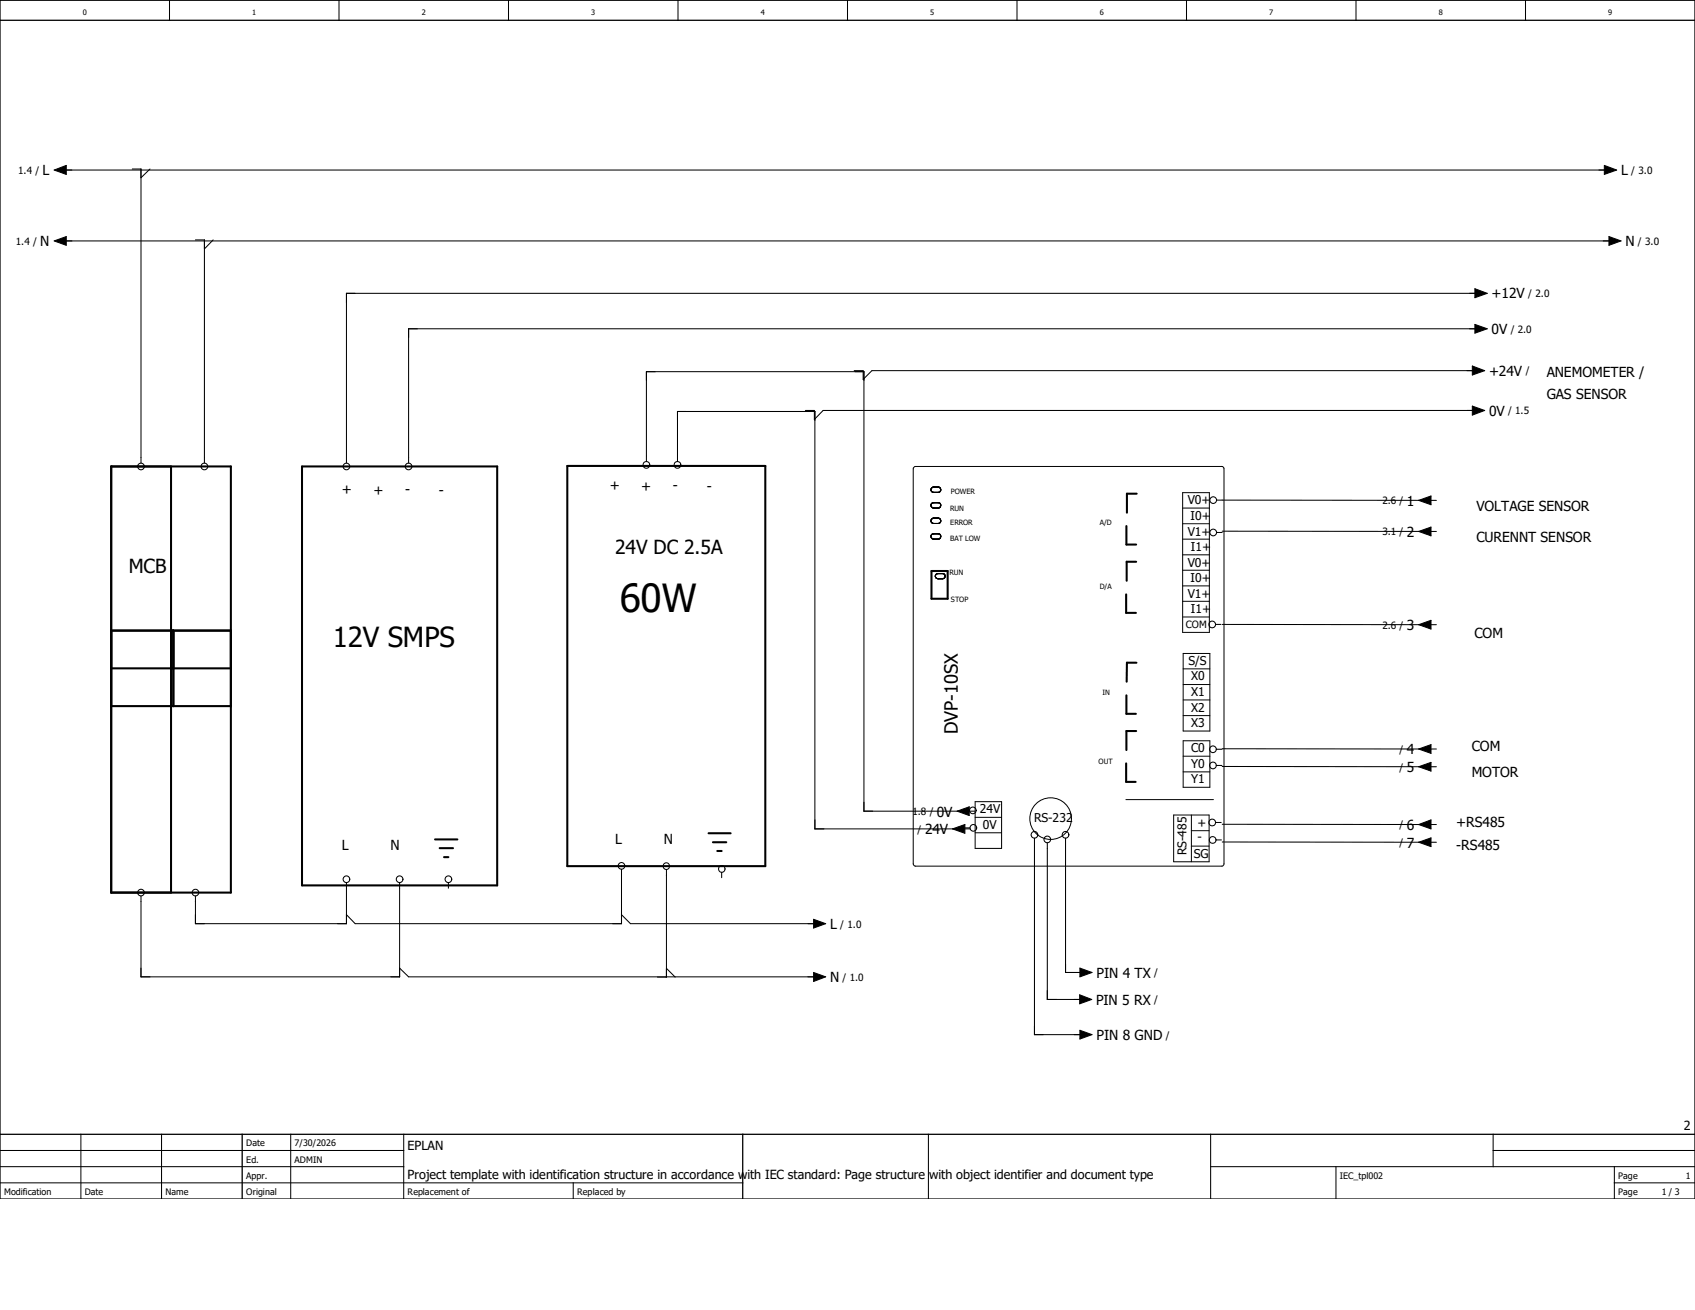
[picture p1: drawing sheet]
<svg xmlns="http://www.w3.org/2000/svg" width="279mm" height="216mm" viewBox="0 0 279 216" stroke-linecap="round" stroke-linejoin="round" font-family="sans-serif">
<path d="M197.7 0l-197.7 197.6M0 169.2l40.1 28.4M0 197.5v.1" fill="none" stroke="#fff" stroke-width=".16"/>
<g fill="none" stroke="#000" stroke-width=".17">
<path d="M27.9 0v3.3M55.9 0v3.3M83.8 0v3.3M111.8 0v3.3M139.7 0v3.3M167.6 0v3.3M195.6 0v3.3M223.5 0v3.3M251.5 0v3.3M8.9 28l2-.7v1.4zM8.9 39.7l2-.7v1.4zM10.4 28h254.6"/>
<path d="M10.4 39.7h255.4M21.8 27.9h1.4v48.4M24.7 27.9l-1.5 1.4M32.2 39.5h1.5v36.8M35.1 39.5l-1.4 1.5M264.5 27.3l2 .7-2 .7zM265.2 39l2 .7-2 .7zM243.1 47.6l2.1 .7-2.1 .8zM243.1 53.5l2.1 .7-2.1 .7zM243.7 48.3h-186.6v28M243.7 54.2h-176.3v22.1M106.6 76.1v-14.8h35.8v72.4h16.8"/>
<path d="M111.7 76.1v-8.3h22.6v68.8h24.2M132.8 67.6h1.4v1.5l1.5-1.5h107.5M140.8 61.1h1.5v1.4l1.4-1.4h99.5M242.7 60.3l2 .8-2 .7zM242.7 66.9l2 .7-2 .8zM200.5 82.4l34.8 .1M200.5 87.8h1M201.5 87.5l33.8 .1M233.8 82.5l2.1-.8v1.5zM233.8 87.6l2.1-.7v1.4zM235.9 82.5h.9M235.9 87.6h.9"/>
<path d="M200.4 102.9h.9M201.5 102.9l33.8 .1M233.8 103l2.1-.8v1.5zM235.9 103h.9M157 136.6l2-.7v1.4zM157.8 133.7l2-.7v1.4zM158.9 133.6h.9M159 136.4h.9M159 136.6h.9M159.8 133.7h.9M170.5 138.1v32.4h8.1M172.6 138.9v25.8h5.9"/>
<path d="M175.6 138.1v22.2h3M200.4 135.6h.9M200.4 138.4h.9M200.5 123.5h.9M200.5 126.2h.9M201.5 123.4h33.8M201.5 126.3l33.8 .1M201.5 135.8l33.8 .1M201.5 138.8h33.8M233.8 123.4l2.1-.7v1.5zM233.8 126.4l2.1-.8v1.5zM233.8 135.9l2.1-.8v1.5z"/>
<path d="M233.8 138.8l2.1-.7v1.4zM235.9 126.4h.9M235.9 138.8h.9M235.9 123.4h.9M235.9 135.9h.9M57.1 145.5v6.7h-24.9v-4.5M65.9 145.5v15.5h-42.7v-13.3M65.9 159.6l1.5 1.4h67.3M73.9 145.5v.9M102.4 143.3v8.9h-43.9l-1.4-1.5M102.4 150.7l1.5 1.5h30.8M109.9 143.3v17.7h-1.5"/>
<path d="M109.9 159.6l1.4 1.4M119 143.8v.9M134.1 151.5l2 .7-2 .8zM178 159.6l2 .7-2 .7zM134.1 160.3l2 .7-2 .8zM178 164l2 .7-2 .7zM178 169.8l2 .7-2 .7zM0 194.9h122.4M0 192.3h66.5M0 189.6h66.5M13.3 186.9v10.7M26.6 186.9v10.7"/>
<path d="M47.9 186.9v10.7M66.5 186.9v10.7M94.5 194.9v2.7M153 186.9v10.7M199.6 192.3h79.8M199.6 186.9v10.7M220.2 192.3v5.3M246.1 189.6h33.3M246.1 186.9v5.4M266.1 194.9h13.3M266.1 192.3v5.3"/>
<circle cx="23.2" cy="76.9" r=".55"/>
<circle cx="33.7" cy="76.9" r=".55"/>
<circle cx="57.1" cy="76.9" r=".55"/>
<circle cx="67.3" cy="76.9" r=".55"/>
<circle cx="106.5" cy="76.6" r=".56"/>
<circle cx="111.7" cy="76.6" r=".56"/>
<circle cx="200" cy="87.8" r=".55"/>
<circle cx="200" cy="82.4" r=".55"/>
<circle cx="199.8" cy="102.9" r=".55"/>
<circle cx="160.4" cy="133.6" r=".55"/>
<circle cx="160.4" cy="136.4" r=".55"/>
<circle cx="170.5" cy="137.6" r=".55"/>
<circle cx="172.6" cy="138.3" r=".55"/>
<circle cx="175.6" cy="137.6" r=".55"/>
<circle cx="199.8" cy="135.6" r=".55"/>
<circle cx="199.9" cy="138.4" r=".56"/>
<circle cx="199.9" cy="126.1" r=".55"/>
<circle cx="199.9" cy="123.5" r=".55"/>
<circle cx="23.2" cy="147.1" r=".55"/>
<circle cx="32.2" cy="147.1" r=".55"/>
<circle cx="57.1" cy="144.9" r=".55"/>
<circle cx="65.9" cy="144.9" r=".55"/>
<circle cx="73.9" cy="144.9" r=".55"/>
<circle cx="102.4" cy="142.7" r=".55"/>
<circle cx="109.8" cy="142.7" r=".54"/>
<circle cx="119" cy="143.2" r=".55"/>
</g>
<path d="M0 3.3h279.4M0 0h279.4v197.6h-279.4zM0 186.9h279.4M39.9 186.9v10.7M122.4 186.9v10.7" fill="none" stroke="#000" stroke-width=".21"/>
<g fill="none" stroke="#000" stroke-width=".16">
<path d="M150.7 76.9h50.7l.3 .2 .1 65.3-.2 .3h-50.7l-.3-.1-.1-65.3zM153.5 83a1.24 1.24 0 0 1 1.5 0 .46 .46 0 0 1-.4 .7h-.7a.46 .46 0 0 1-.4-.7zM153.5 85.6l.4-.2h.7a.45 .45 0 0 1 .5 .4 .45 .45 0 0 1-.5 .5h-.7a.44 .44 0 0 1-.4-.7zM153.5 88.2a1.24 1.24 0 0 1 1.5 0 .46 .46 0 0 1-.4 .7h-.7a.46 .46 0 0 1-.4-.7zM153.7 80.3h.9a.45 .45 0 0 1 .5 .4 .45 .45 0 0 1-.5 .5h-.7a.44 .44 0 0 1-.4-.4 .44 .44 0 0 1 .2-.5zM154.2 94.7a1.24 1.24 0 0 1 1.5 0 .42 .42 0 0 1-.3 .7h-.8a.43 .43 0 0 1-.4-.2 .43 .43 0 0 1 0-.5zM194.9 81.2h4.4v23h-4.4zM194.9 83.7h4.4M194.9 86.3h4.4M194.9 88.9h4.4M194.9 91.4h4.4M194.9 94h4.4"/>
<path d="M194.9 96.6h4.4M194.9 99.1h4.4M194.9 101.7h4.4M195 107.7h4.4v12.8h-4.4zM195 110.2h4.4M195 112.8h4.4M195 115.4h4.4M195 117.9h4.4M160.7 132.1h4.4v7.7h-4.4zM160.7 134.7h4.4M160.7 137.2h4.4M185.6 131.8h14.4"/>
<path d="M193.5 134.3h5.8v7.7h-5.8zM195 122.1h4.4v7.7h-4.4zM195 124.6h4.4M195 127.2h4.4M196.4 136.9h2.9M196.4 139.4h2.9M196.4 134.3v7.7"/>
<circle cx="173.2" cy="134.9" r="3.4"/>
</g>
<g fill="none" stroke="#000" stroke-width=".34">
<path d="M18.3 76.9h19.8v70.2h-19.8zM28.2 76.9v70.2M49.8 76.9h32.2v69h-32.2zM93.5 76.8h32.7v65.9h-32.7zM153.5 94.1h2.7v4.6h-2.7zM185.6 98v3h1.6M185.7 86.7v3h1.6M187.3 92.6h-1.6v3.1M187.4 81.4h-1.6v3.1M18.3 116.4h19.8M18.3 103.9h19.8M18.3 110.2h19.8"/>
<path d="M28.6 103.9v12.5M185.7 114.6v3h1.5M187.3 109.2h-1.5l-.1 3.2M71.7 138.3h3.7M72.5 139.8h2.2M116.8 137.3h3.6M117.5 138.8h2.2M185.6 125.8v3.1h1.6M187.3 120.5h-1.6v3.1M73.2 141.3h.7M118.2 140.3h.8"/>
</g>
<g fill="#000">
<path d="M8.9 28l2-.7v1.4zM8.9 39.7l2-.7v1.4zM264.5 27.3l2 .7-2 .7zM265.2 39l2 .7-2 .7zM243.1 47.6l2.1 .7-2.1 .8zM243.1 53.5l2.1 .7-2.1 .7zM242.7 60.3l2 .8-2 .7zM242.7 66.9l2 .7-2 .8zM233.8 82.5l2.1-.8v1.5zM233.8 87.6l2.1-.7v1.4zM233.8 103l2.1-.8v1.5zM157 136.6l2-.7v1.4z"/>
<path d="M157.8 133.7l2-.7v1.4zM233.8 123.4l2.1-.7v1.5zM233.8 126.4l2.1-.8v1.5zM233.8 135.9l2.1-.8v1.5zM233.8 138.8l2.1-.7v1.4zM134.1 151.5l2 .7-2 .8zM178 159.6l2 .7-2 .7zM134.1 160.3l2 .7-2 .8zM178 164l2 .7-2 .7zM178 169.8l2 .7-2 .7z"/>
</g>
<text font-size="6.4" x="102.1" y="100.9">60W</text>
<text font-size="4.6" x="54.9" y="106.6">12V SMPS</text>
<g font-size="3.2">
<text x="21.2" y="94.4">MCB</text>
<text x="101.4" y="91.3">24V DC 2.5A</text>
</g>
<text font-size="3" x="157.9" y="121" transform="rotate(-90 157.9 121)">DVP-10SX</text>
<g font-size="2.3">
<text x="7" y="28.9">L</text>
<text x="267.2" y="28.9">L</text>
<text x="6.6" y="40.6">N</text>
<text x="267.9" y="40.6">N</text>
<text x="245.9" y="49.2">+12V</text>
<text x="245.9" y="55.1">0V</text>
<text x="245.4" y="61.9">+24V</text>
<text x="255" y="62.1">ANEMOMETER /</text>
<text x="255" y="65.7">GAS SENSOR</text>
<text x="245.4" y="68.5">0V</text>
<text x="56.3" y="81.5">+</text>
<text x="61.6" y="81.6">+</text>
<text x="66.8" y="81.4">-</text>
<text x="72.3" y="81.6">-</text>
<text x="100.5" y="80.8">+</text>
<text x="105.7" y="80.9">+</text>
<text x="110.9" y="80.8">-</text>
<text x="116.5" y="81">-</text>
<text x="231.9" y="83.4">1</text>
<text x="231.9" y="88.5">2</text>
<text x="243.4" y="84.2">VOLTAGE SENSOR</text>
<text x="243.4" y="89.3">CURENNT SENSOR</text>
<text x="231.9" y="103.8">3</text>
<text x="243" y="105.1">COM</text>
<text x="231.9" y="124.3">4</text>
<text x="242.6" y="123.7">COM</text>
<text x="231.9" y="127.3">5</text>
<text x="242.6" y="128.1">MOTOR</text>
<text x="152.5" y="137.5">24V</text>
<text x="154.4" y="134.6">0V</text>
<text x="231.9" y="136.8">6</text>
<text x="240" y="136.4">+RS485</text>
<text x="56.3" y="140">L</text>
<text x="64.4" y="140">N</text>
<text x="101.4" y="139.1">L</text>
<text x="109.4" y="139.1">N</text>
<text x="231.9" y="139.7">7</text>
<text x="240" y="140">-RS485</text>
<text x="136.8" y="153.1">L</text>
<text x="136.8" y="161.9">N</text>
<text x="180.8" y="161.2">PIN 4 TX</text>
<text x="180.7" y="165.6">PIN 5 RX</text>
<text x="180.8" y="171.4">PIN 8 GND</text>
</g>
<g font-size="2.1">
<text x="67.2" y="189.6">EPLAN</text>
<text x="277.6" y="186.3">2</text>
<text x="67.2" y="194.3">Project template with identification structure in accordance with IEC standard: Page structure with object identifier and document type</text>
</g>
<g font-size="2">
<text x="195.8" y="83.1">V0+</text>
<text x="195.8" y="88.3">V1+</text>
<text x="196.3" y="85.6">I0+</text>
<text x="195.8" y="93.4">V0+</text>
<text x="196.3" y="95.9">I0+</text>
<text x="196.3" y="90.8">I1+</text>
<text x="195.8" y="98.5">V1+</text>
<text x="196.3" y="101">I1+</text>
<text x="195.9" y="109.6">S/S</text>
<text x="196.3" y="112.1">X0</text>
<text x="196.3" y="114.7">X1</text>
<text x="196.3" y="117.3">X2</text>
<text x="196.3" y="119.8">X3</text>
<text x="196.3" y="124">C0</text>
<text x="196.3" y="126.6">Y0</text>
<text x="196.3" y="129.1">Y1</text>
<text x="161.5" y="134.1">24V</text>
<text x="162" y="136.6">0V</text>
<text x="170.5" y="135.5">RS-232</text>
<text x="197.4" y="136.4">+</text>
<text x="195.6" y="141" transform="rotate(-90 195.6 141)">RS-485</text>
<text x="196.8" y="141.4">SG</text>
<text x="197.4" y="138.7">-</text>
</g>
<g font-size="1.6">
<text x="3" y="28.6">1.4 /</text>
<text x="268.9" y="28.6">/ 3.0</text>
<text x="2.6" y="40.3">1.4 /</text>
<text x="270" y="40.3">/ 3.0</text>
<text x="251.9" y="48.9">/ 2.0</text>
<text x="249" y="54.8">/ 2.0</text>
<text x="251.5" y="61.7">/</text>
<text x="248.6" y="68.3">/ 1.5</text>
<text x="227.9" y="83.1">2.6 /</text>
<text x="227.9" y="88.2">3.1 /</text>
<text x="195.5" y="103.5">COM</text>
<text x="227.9" y="103.6">2.6 /</text>
<text x="230.7" y="124.1">/</text>
<text x="230.7" y="127">/</text>
<text x="150.4" y="134.3">1.8 /</text>
<text x="151.3" y="137.2">/</text>
<text x="230.7" y="136.5">/</text>
<text x="230.7" y="139.4">/</text>
<text x="138.5" y="152.9">/ 1.0</text>
<text x="138.9" y="161.6">/ 1.0</text>
<text x="190.2" y="160.9">/</text>
<text x="190.2" y="165.3">/</text>
<text x="192.2" y="171.2">/</text>
</g>
<g font-size="1.5">
<text x="40.6" y="191.6">Ed.</text>
<text x="40.6" y="188.9">Date</text>
<text x="48.6" y="191.6">ADMIN</text>
<text x="48.6" y="188.9">7/30/2026</text>
<text x=".7" y="196.9">Modification</text>
<text x="14" y="196.9">Date</text>
<text x="27.3" y="196.9">Name</text>
<text x="40.6" y="196.9">Original</text>
<text x="40.6" y="194.3">Appr.</text>
<text x="67.2" y="196.9">Replacement of</text>
<text x="95.1" y="196.9">Replaced by</text>
<text x="220.8" y="194.3">IEC_tpl002</text>
<text x="266.7" y="194.3">Page</text>
<text x="266.7" y="196.9">Page</text>
<text x="273.9" y="196.9">1 / 3</text>
<text x="277.9" y="194.3">1</text>
</g>
<g font-size="1.2">
<text x="13.6" y="2.4">0</text>
<text x="41.6" y="2.4">1</text>
<text x="69.5" y="2.4">2</text>
<text x="97.5" y="2.4">3</text>
<text x="125.4" y="2.4">4</text>
<text x="153.3" y="2.4">5</text>
<text x="181.3" y="2.4">6</text>
<text x="209.2" y="2.4">7</text>
<text x="237.2" y="2.4">8</text>
<text x="265.1" y="2.4">9</text>
<text x="156.8" y="81.4">POWER</text>
<text x="156.6" y="84.2">RUN</text>
<text x="156.6" y="86.6">ERROR</text>
<text x="156.6" y="89.2">BAT LOW</text>
<text x="181.3" y="86.5">A/D</text>
<text x="156.5" y="94.7">RUN</text>
<text x="156.8" y="99.2">STOP</text>
<text x="181.3" y="97.1">D/A</text>
<text x="181.7" y="114.6">IN</text>
<text x="181.1" y="125.9">OUT</text>
</g>
</svg>
